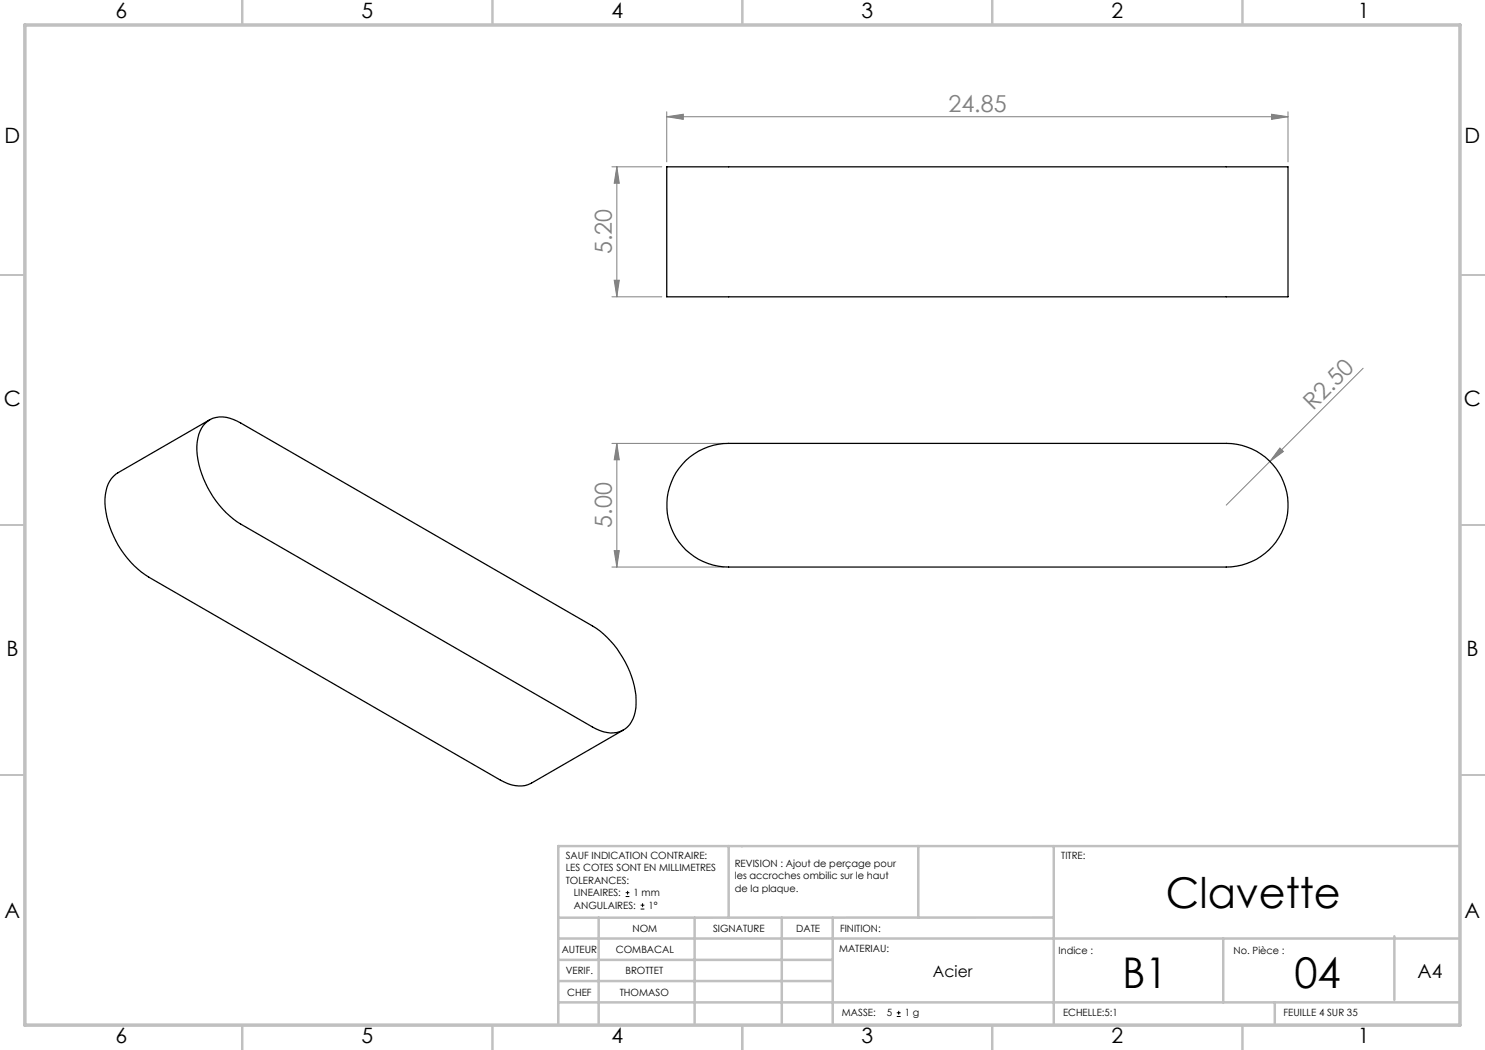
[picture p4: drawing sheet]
<svg xmlns="http://www.w3.org/2000/svg" width="297mm" height="210mm" viewBox="0 0 297 210" stroke-linecap="round" stroke-linejoin="round" font-family="sans-serif">
<path d="M125.1 179.3h.8M125.1 178.5h.8M125.5 178.2v.7M128.1 181.8h.8M128.1 181h.8M128.5 180.6v.8M179.4 203.3h.7M179.4 202.6h.7M179.7 202.2v.7" fill="none" stroke="#000" stroke-width=".2"/>
<g fill="none" stroke="#808080" stroke-width=".2">
<path d="M122.4 33.4h10M123.4 33.4v26M123.4 33.4l.5 3.2h-1.1zM133.3 23.3l3.4-.4v1zM133.3 22.4v10M133.3 23.3h124.3M254.3 22.9l3.3 .4-3.3 .6zM257.6 22.4v10M122.4 59.4h10M122.8 56h1.1l-.5 3.4zM272.6 73.7l-27.3 27.3M122.4 88.7h22.3"/>
<path d="M123.4 88.7v24.7M123.4 88.7l.5 3.3h-1.1zM256 89.6l.7 .7-2.7 2zM122.4 113.4h22.3M122.8 110.1h1.1l-.5 3.3z"/>
</g>
<path d="M148.4 169.2v.3" fill="none" stroke="#c0c0c0" stroke-width=".2"/>
<g fill="none" stroke="#c0c0c0" stroke-width=".35">
<path d="M48.5 0v5M98.5 0v5M148.5 0v5M198.5 0v5M248.5 0v5M0 55h5M292 55h5.1M0 105h5M292 105h5.1M0 155h5M292 155h5.1M48.5 205v5.1"/>
<path d="M98.5 205v5.1M148.4 205v5.1M148.5 205v5.1M198.5 205v5.1M248.5 205v5.1"/>
</g>
<g fill="none" stroke="#c0c0c0" stroke-width=".5">
<path d="M145.7 169.2v14.3M183.7 169.2v14.3M210.7 169.2v35.5M291.9 169.2h-180.2v35.5M111.9 196.2h54.6M111.9 192h54.6M111.9 187.7h180M119.7 183.5v21.2M138.9 183.5v21.2M156.4 183.5v21.2M166.5 183.5v21.2M210.7 183.5h-98.8"/>
<path d="M244.7 187.7v12.8M278.9 187.2v12.8M111.9 200.5h180M255 200.5v4.2"/>
</g>
<path d="M5 5h287v200h-287z" fill="none" stroke="#c0c0c0" stroke-width=".7"/>
<g fill="#808080">
<path d="M256 89.6l.7 .7-2.7 2z"/>
<path d="M133.3 23.3l3.4-.4v1zM254.3 22.9l3.3 .4-3.3 .6z"/>
<path d="M123.4 88.7l.5 3.3h-1.1zM122.8 110.1h1.1l-.5 3.3zM123.4 33.4l.5 3.2h-1.1zM122.8 56h1.1l-.5 3.4z"/>
</g>
<path d="M133.3 33.4h124.3v26h-124.3zM41.1 84.6a5.2 5.2 0 0 1 6.3-.4l71.1 41a19.3 19.3 0 0 1 8.7 15.6 5.5 5.5 0 0 1-3.8 5.7 7.1 7.1 0 0 1-4.9-1.1l-70.4-40.6a19.4 19.4 0 0 1-8.7-15.6v-.8a6.2 6.2 0 0 1 1.7-3.8zM41.9 84l-18.3 10.6a6.4 6.4 0 0 0-2.6 6.1 19.4 19.4 0 0 0 8.7 14.7l70.4 40.6a6.2 6.2 0 0 0 6.2 .6l18.4-10.6M137.2 92.1a12.6 12.6 0 0 1 8.5-3.4h99.6a12.4 12.4 0 0 1 12.3 12.3 12.4 12.4 0 0 1-12.3 12.4h-99.6a12.4 12.4 0 0 1-11.4-7.8 12.4 12.4 0 0 1 2.9-13.5z" fill="none" stroke="#000" stroke-width=".25"/>
<g font-size="8.5">
<text x="233.2" y="181.7">Clavette</text>
<text x="224.5" y="197.6">B1</text>
<text x="258.9" y="197.6">04</text>
</g>
<g font-size="4.7" fill="#808080">
<text x="189.7" y="22.3">24.85</text>
<text x="122.4" y="50.9" transform="rotate(-90 122.4 50.9)">5.20</text>
<text x="262.6" y="82.2" transform="rotate(-45 262.6 82.2)">R2.50</text>
<text x="122.4" y="105.5" transform="rotate(-90 122.4 105.5)">5.00</text>
</g>
<g font-size="4.2">
<text x="23.1" y="3.6">6</text>
<text x="72.3" y="3.6">5</text>
<text x="122.3" y="3.6">4</text>
<text x="172.3" y="3.6">3</text>
<text x="222.3" y="3.6">2</text>
<text x="271.6" y="3.6">1</text>
<text x=".9" y="28.6">D</text>
<text x="292.9" y="28.6">D</text>
<text x=".8" y="81.1">C</text>
<text x="292.8" y="81.1">C</text>
<text x="1.3" y="131.1">B</text>
<text x="293.3" y="131.1">B</text>
<text x=".9" y="183.6">A</text>
<text x="292.9" y="183.6">A</text>
<text x="23.1" y="208.6">6</text>
<text x="72.3" y="208.6">5</text>
<text x="122.3" y="208.6">4</text>
<text x="172.3" y="208.6">3</text>
<text x="222.3" y="208.6">2</text>
<text x="271.6" y="208.6">1</text>
</g>
<text font-size="3.9" x="283.5" y="195.6">A4</text>
<text font-size="3.2" x="186.6" y="195.5">Acier</text>
<g font-size="2">
<text x="113.1" y="171.8">SAUF INDICATION CONTRAIRE:</text>
<text x="146.9" y="173.3">REVISION : Ajout de perçage pour</text>
<text x="212.3" y="171.8">TITRE:</text>
<text x="113.1" y="174.3">LES COTES SONT EN MILLIMETRES</text>
<text x="113.1" y="176.8">TOLERANCES:</text>
<text x="114.8" y="179.3">LINEAIRES:</text>
<text x="126.7" y="179.3">1 mm</text>
<text x="146.9" y="175.8">les accroches ombilic sur le haut</text>
<text x="146.9" y="178.3">de la plaque.</text>
<text x="114.8" y="181.8">ANGULAIRES:</text>
<text x="129.7" y="181.8">1°</text>
<text x="112.4" y="190.5">AUTEUR</text>
<text x="123.2" y="190.5">COMBACAL</text>
<text x="126.5" y="186.4">NOM</text>
<text x="142.6" y="186.4">SIGNATURE</text>
<text x="159.2" y="186.4">DATE</text>
<text x="167.8" y="190.3">MATERIAU:</text>
<text x="168" y="186.4">FINITION:</text>
<text x="211.7" y="190.9">Indice :</text>
<text x="246.7" y="190.9">No. Pièce :</text>
<text x="113.1" y="194.9">VERIF.</text>
<text x="125.1" y="194.9">BROTTET</text>
<text x="113.4" y="199.2">CHEF</text>
<text x="123.9" y="199.2">THOMASO</text>
<text x="168.4" y="203.3">MASSE:</text>
<text x="177.3" y="203.3">5</text>
<text x="180.9" y="203.3">1 g</text>
<text x="212.6" y="203.3">ECHELLE:5:1</text>
<text x="256.7" y="203.3">FEUILLE 4 SUR 35</text>
</g>
</svg>
